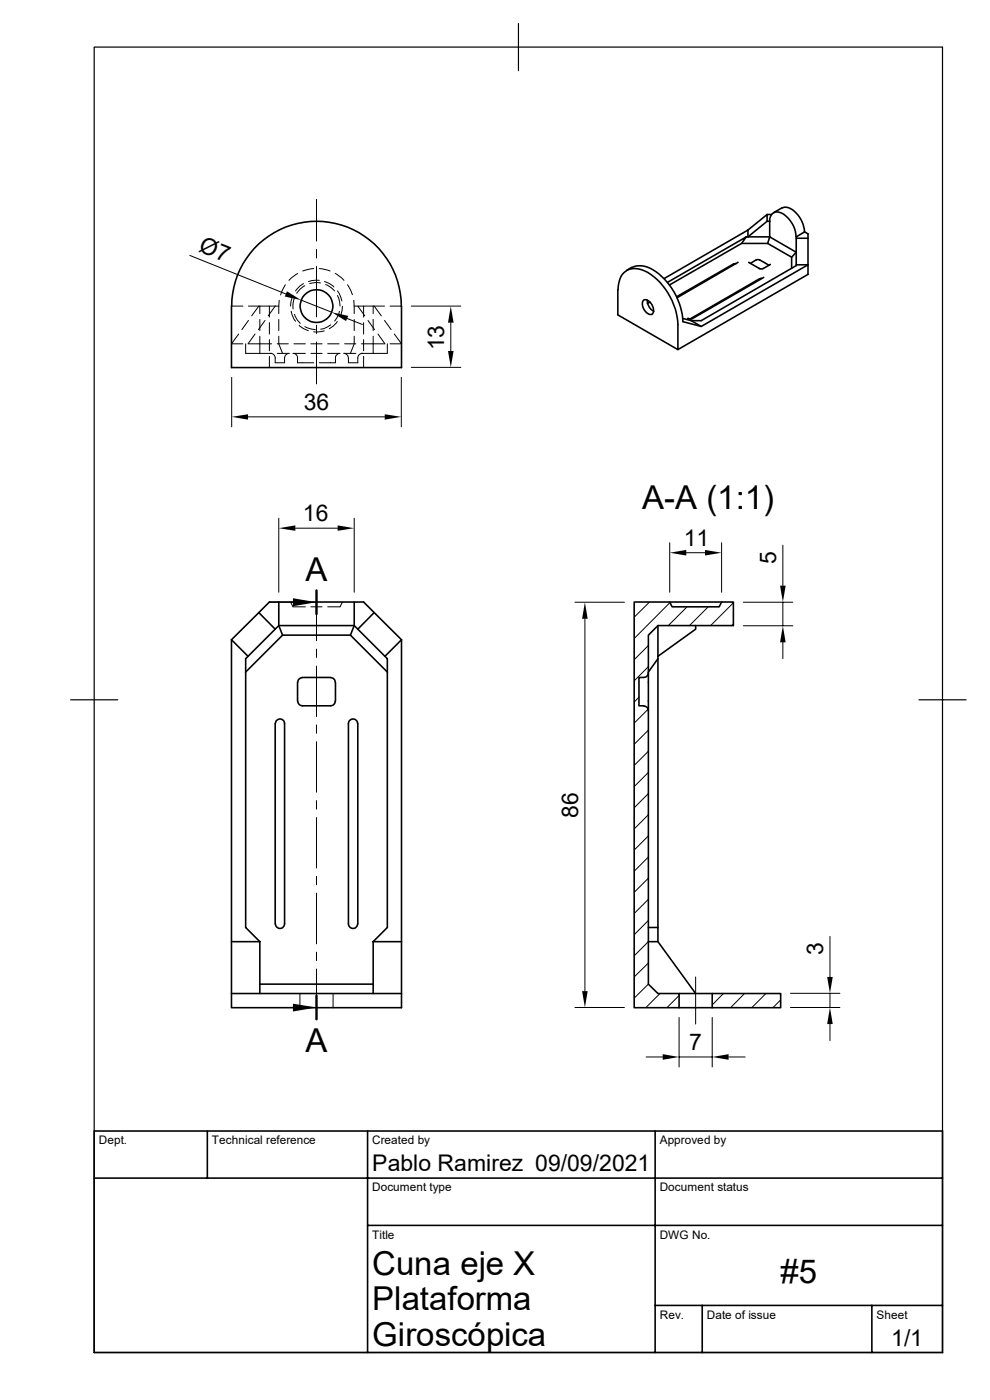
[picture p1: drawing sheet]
<svg xmlns="http://www.w3.org/2000/svg" width="210mm" height="297mm" viewBox="0 0 210 297" stroke-linecap="round" stroke-linejoin="round" font-family="sans-serif">
<g fill="none" stroke="#000" stroke-width=".21">
<path d="M40.3 54.2l20.3 8.2M63.2 58l-1.3 .9-.6 .6M66.5 57l-2.3 .5M67.1 52.9v1.8M67.1 56.5v10.7M67.1 42.3v8.8M67.7 59.5h-1.5l-.8 .2M67.7 57l2.3 .5M68.8 59.7a4.2 4.2 0 0 1 2 1.2M71.1 58l1.9 1.5M49.1 64.9h2.4M50.6 70.9l-1.5 2h2.4"/>
<path d="M52.1 72.9v2.1h5.5M52.7 72.9h4.9M52.7 64.9h6.4M52.7 68l-1.4 1.9M54.1 70.9l-1.5 2M54.9 64.9l-1.5 2.1M55.1 64.9v1.6M55.1 67.8v2.3M55.1 71.3v3.7M56.2 68l-1.4 1.9M57.1 64.9v2.4M57.1 68.5v2.4"/>
<path d="M57.1 72.1v2.3M57.1 75.6v2.4M57.4 75a1.01 1.01 0 0 1 1 .9v1.1h2v-1.1a1.01 1.01 0 0 1 1-.9M58.4 64.9l-1.5 2.1M58.8 72.9h2.4M58.8 75h2.4M59.1 67.8v2.3M59.1 71.3v1.6l.8 2.1M59.2 63.7l-.1 2.8M60.5 60.4l-1 2.2M61.8 66l.2 .8 .7 1.4M62.1 75a.93 .93 0 0 1 1 .9v1.1h3.4"/>
<path d="M62.1 62.7l-.4 1.3-.1 .9M62.4 72.9h2.4M62.4 75h2.4M62.4 63.2l-.3 1.3 .1 1M62.5 66.7a3.8 3.8 0 0 0 1.2 1.9M63.5 69l.9 .7 1 .4M63.9 63.7l6.5 2.6M64.4 60.2l-.8 .5-.9 1M64.6 60.6l-.9 .7-.8 .9M64.7 69.3l1.3 .5 .9 .1M66 72.9h2.3M66 75h2.3"/>
<path d="M67.1 69v1.8M67.1 72.6v8.8M68 60l-1.1-.1-1.2 .3M68.8 70.2l-2.3 .2M69.1 60.4l1.2 .6 .7 .7M69.5 72.9h2.4M69.5 75h2.4M70.1 68.9l-1.4 .8-.7 .1M71.5 68.2a4.1 4.1 0 0 1-1.7 1.5M71.6 62.7l.5 1.4v.8M71.6 61.7l.3 .5 .6 1.6M72 66l-.2 .7-.8 1.4"/>
<path d="M72.1 75a1.01 1.01 0 0 0-.9 .9v1.1h-3.5M72.6 65v.9l-.5 1.3M72.9 75a1.01 1.01 0 0 1 1 .9v1.1h2v-1.1a1.01 1.01 0 0 1 1-.9M73.1 72.9h2.4M73.1 75h2.4M73.6 67.6l3.3 1.2M73.7 60.4l1.1 2.1M75.1 63.7v1.2M75.1 64.9h.8M75.1 64.9v1.6M75.1 67.8v2.3M75.1 71.3v1.6l-.8 2.1"/>
<path d="M76.7 72.9h4.9M77.1 64.9v2.4M77.1 68.5v2.4M77.1 72.1v2.3M77.1 75.6v2.4M78.1 68l1.4 1.9M79.2 64.9v1.6M79.2 67.8v2.3M79.2 64.9h-3.3l1.5 2.1M79.2 71.3v3.7M79.2 64.9h2.4M79.4 64.9l1.5 2.1"/>
<path d="M80.2 70.9l1.5 2M81.6 68l1.4 1.9M82.2 72.9v2.1h-5.5M82.8 64.9h2.4M83.7 70.9l1.5 2h-2.4M87.2 64.9h10.5M87.2 77.9h10.5M95.6 68.5v6M49.1 80.1v10.5M52.6 88.4h29M85.1 80.1v10.5M59.1 109.9v15.7"/>
<path d="M62.7 112.1h8.9M75.1 109.9v15.7M142.1 115.1v10.5M145.6 117.3h4M153.1 115.1v10.5M166.1 115.7v8.5M57.1 127.8h5M61.6 127.7l.5 1h2.7M66 128.7h2.3M67.1 127.8v8.1M67.1 137.7v1.8M72.6 127.7l-.5 1h-2.6"/>
<path d="M122 127.8h10.5M124.1 131.3v79M137.6 136.9l-3 3M137.8 127.8l-3.2 3.1M142.1 127.8l-7.5 7.6M145.7 128.8l-4 4M150.2 128.8l-4 4M155.6 127.9l-4.9 4.9M155.6 132.4l-.4 .4M157.7 127.8h10.5M157.7 132.8h10.5M166.1 127.8v5"/>
<path d="M166.1 136.3v3.4M67.1 141.3v10.7M67.1 153.8v1.8M67.1 157.4v10.7M135.6 147.9l-1 1M137.5 150.4l-2.9 3M137.6 141.4l-3 3M137.6 154.9l-3 3M137.6 159.3l-3 3M67.1 169.8v1.9M67.1 173.4v10.8M137.6 163.8l-3 3"/>
<path d="M137.6 168.3l-3 3M137.6 172.8l-3 3M137.6 177.3l-3 3M67.1 185.9v1.8M67.1 189.5v10.7M137.6 181.8l-3 3M137.6 186.3l-3 3M137.6 190.8l-3 3M137.6 195.2l-3 3M137.6 199.7l-3 3M176.1 198.7v8.6M57.1 213.7h5"/>
<path d="M63.6 210.8v3M67.1 202v1.8M67.1 205.6v8.1M70.7 210.8v3M122 213.7h10.5M137.6 204.3l-3 2.9M137.6 208.7l-3 3M140 210.7l-3 3M144.1 215.9v10.5M144.1 211.2l-2.6 2.5M147.6 207.3v10M151.1 215.9v10.5"/>
<path d="M153.5 210.7l-2.4 2.5M158 210.7l-3 3M162.5 210.7l-3 3M165.6 212.2l-1.6 1.5M167.7 213.7h10.5M167.7 210.7h10.5M176.1 210.7v3M176.1 217.3v3.5M137.1 224.2h3.5M144.1 224.2h7M154.6 224.2h3.5"/>
</g>
<g fill="none" stroke="#000" stroke-width=".34">
<path d="M134 56.7l-1.1 .7M134 56.8a4.8 4.8 0 0 1 5.1 .8 14.2 14.2 0 0 1 5.8 10.6l3.9 1.1 22.6-13.1v2l-27.6 16v-5.4a13.8 13.8 0 0 0-7-11.3 3.5 3.5 0 0 0-5.4 1.9l-.3 2.1M155.7 56l-12.1 6.9M156.2 55.9l-.5 .1M156.5 55.7l-12.9 7.5M158.3 50.2l-16.7 9.7M158.3 50.2l-1 1.4M158.7 48.8v1.4h-.4M158.7 48.8l-17.8 10.3M158.8 55.7l2.6 1.4 .5-.1 1.5-.9M160.4 55.2h.7M160.4 55.1l-1.2 .8"/>
<path d="M161.1 59.1l-14.8 8.6M161.1 55.1l2 1.2M161.7 59.1h-.5M162 58.8l-15.1 8.8-.6 .1-.4-.2M162.7 46.9h.6v3.3h-4.6l4-3.3v-1.4l-4 3.3M162.7 45.5h1M162.9 51.6l.4-1.4 5.6 3.3-1 1.1M163.3 47a1.72 1.72 0 0 1 .8-1.8 1.72 1.72 0 0 1 2 .1 6.2 6.2 0 0 1 2.8 4.9M165.9 44.1l-1.8 1M165.9 44.2a2.58 2.58 0 0 1 3 1 6 6 0 0 1 1.7 4M167.9 56.9v-2.3l-5-3h-5.6l-15.3 8.9M168.9 56.2v.1l-20.1 11.7h-2.2l-1.7-.4"/>
<path d="M170.7 49.2l.7 .4v6.6h-2.5v-5.7M170.7 49.2l-1.8 1v.3h2.5M49.1 64.9v13.1h36.1v-13.1M49.1 64.9a18 18 0 0 1 18-18 18 18 0 0 1 18 18M131.1 61.5v5.3l12.7 7.4M136.6 63.6a2.09 2.09 0 0 1 2 2.4v.3a.83 .83 0 0 1-.8 .5 .83 .83 0 0 1-.7-.5 2.03 2.03 0 0 1-.5-2.7zM137.3 63.7a2.65 2.65 0 0 0 1.4 2.3M137.9 64.1l-.6 .3M146.6 68l2.2 1.3M49.1 135.7v64.1h6M49.1 135.7l3.5 3.5-.5 .5v57.1l3 3M49.1 135.7l5.8-5.7 3.5 3.5-5.8 5.7"/>
<path d="M54.9 130l2.2-2.3h20l8.1 8M59.1 127.7v5l-.7 .8M75.1 132.7l-.8 2M75.1 127.7v5M75.1 132.7h-16l.8 2M75.9 133.5l5.8 5.7 3.5-3.5M79.4 130l-3.5 3.5-.8-.8M81.7 139.2l.5 .5v57.1l-3 3M85.2 135.7v78.1h-36.1v-14M139.6 139.2v.5l-2.1 2.9M139.6 132.7v6.5M139.6 139.7v57.1"/>
<path d="M142.1 127.7h11M147.6 132.7v.8l-8 5.7M52.1 142.6l7.8-7.9h14.4l7.9 7.9M58.4 153.5v42.5M58.4 153.5a.97 .97 0 0 1 1-1 .97 .97 0 0 1 1 1v42.5a.97 .97 0 0 1-1 1 .97 .97 0 0 1-1-1M63.1 144.7v4.1M63.2 148.8l.3 .6 .6 .3h6l.6-.1 .3-.4 .1-.4M64.1 143.8l-.6 .3-.3 .6M64.1 143.7h6M70.1 143.8l.7 .3 .3 .6M71.2 144.7v4.1M75.9 153.5a.97 .97 0 0 0-1-1 .97 .97 0 0 0-1 1v42.5a.97 .97 0 0 0 1 1 .97 .97 0 0 0 1-1"/>
<path d="M75.9 153.5v42.5M136.6 149.8l.6 .3 .3 .6M137.5 142.7v-8l2.1-2h16v-5h-2.5l-.5 1h-10l-.5-1h-7.6v86.1h9.6v-3h-4.5l-2.1-2v-58.1M137.5 142.7l-.3 .7a1.77 1.77 0 0 1-1.6 .3v6h1M137.5 142.7v8M55.1 199.8v11M79.2 199.8h6M79.2 199.8v11M137.5 196.8h2.1v3M137.5 199.8h2.1l8 11M49.1 210.8h36.1M55.1 208.8h24.1"/>
<path d="M144.1 213.8h7M144.1 210.8h7M151.1 210.8h14.5v3h-14.5zM20 239.9h179.9v47h-179.9zM44 239.9v10M78 239.9v47M139 239.9v47M20 249.9h179.9M78 260h121.9M139 276.9h60.9M149 276.9v10M185 276.9v10"/>
<circle cx="67.2" cy="64.9" r="3.5"/>
</g>
<path d="M20 10h179.9v276.9h-179.9zM110 5v10M15 148.5h10M194.9 148.5h10" fill="none" stroke="#000" stroke-width=".25"/>
<path d="M67.1 125.3v5M67.1 211.2v5" fill="none" stroke="#000" stroke-width=".51"/>
<g fill="#000">
<path d="M60.9 61.8l3 1.9-3.5-.8zM70.4 66.3l3.5 .7-.5 1.1zM95 74.5h1.2l-.6 3.4zM95.6 64.9l.6 3.6h-1.2zM49.1 88.4l3.5-.5v1.1zM81.6 87.9l3.5 .5-3.5 .6zM59.1 112.1l3.6-.6v1.1zM71.6 111.5l3.5 .6-3.5 .5zM142.1 117.3l3.5-.6v1.2zM149.6 116.7l3.5 .6-3.5 .6zM62.1 126.9l5 .9-5 .8zM124.1 127.8l.6 3.5h-1.2z"/>
<path d="M166.1 132.8l.6 3.5h-1.2zM165.5 124.2h1.2l-.6 3.6zM62.1 212.9l5 .8-5 .9zM123.5 210.3h1.2l-.6 3.4zM176.1 213.7l.6 3.6h-1.2zM175.5 207.3h1.2l-.6 3.4zM140.6 223.6l3.5 .6-3.5 .6zM151.1 224.2l3.5-.6v1.2z"/>
</g>
<g font-size="7">
<text x="136.2" y="108">A-A (1:1)</text>
<text x="64.8" y="123.3">A</text>
<text x="64.8" y="223.3">A</text>
<text x="79" y="270.5">Cuna eje X</text>
<text x="165.6" y="272.2">#5</text>
<text x="79" y="278">Plataforma</text>
<text x="79" y="285.5">Giroscópica</text>
</g>
<g font-size="4.9">
<text x="42" y="53.2" transform="rotate(22 42 53.2)">Ø7</text>
<text x="94.2" y="74.3" transform="rotate(-90 94.2 74.3)">13</text>
<text x="64.4" y="87">36</text>
<text x="64.3" y="110.6">16</text>
<text x="145" y="115.9">11</text>
<text x="164.6" y="119.5" transform="rotate(-90 164.6 119.5)">5</text>
<text x="122.6" y="173.4" transform="rotate(-90 122.6 173.4)">86</text>
<text x="174.6" y="202.6" transform="rotate(-90 174.6 202.6)">3</text>
<text x="146.2" y="222.8">7</text>
<text x="79" y="248.5">Pablo Ramirez 09/09/2021</text>
<text x="189.1" y="285.6">1/1</text>
</g>
<g font-size="2.5">
<text x="21" y="242.7">Dept.</text>
<text x="45" y="242.7">Technical reference</text>
<text x="78.9" y="242.7">Created by</text>
<text x="140" y="242.7">Approved by</text>
<text x="79" y="252.8">Document type</text>
<text x="139.9" y="252.8">Document status</text>
<text x="79" y="262.8">Title</text>
<text x="139.9" y="262.8">DWG No.</text>
<text x="140" y="279.7">Rev.</text>
<text x="149.9" y="279.7">Date of issue</text>
<text x="186" y="279.7">Sheet</text>
</g>
</svg>
